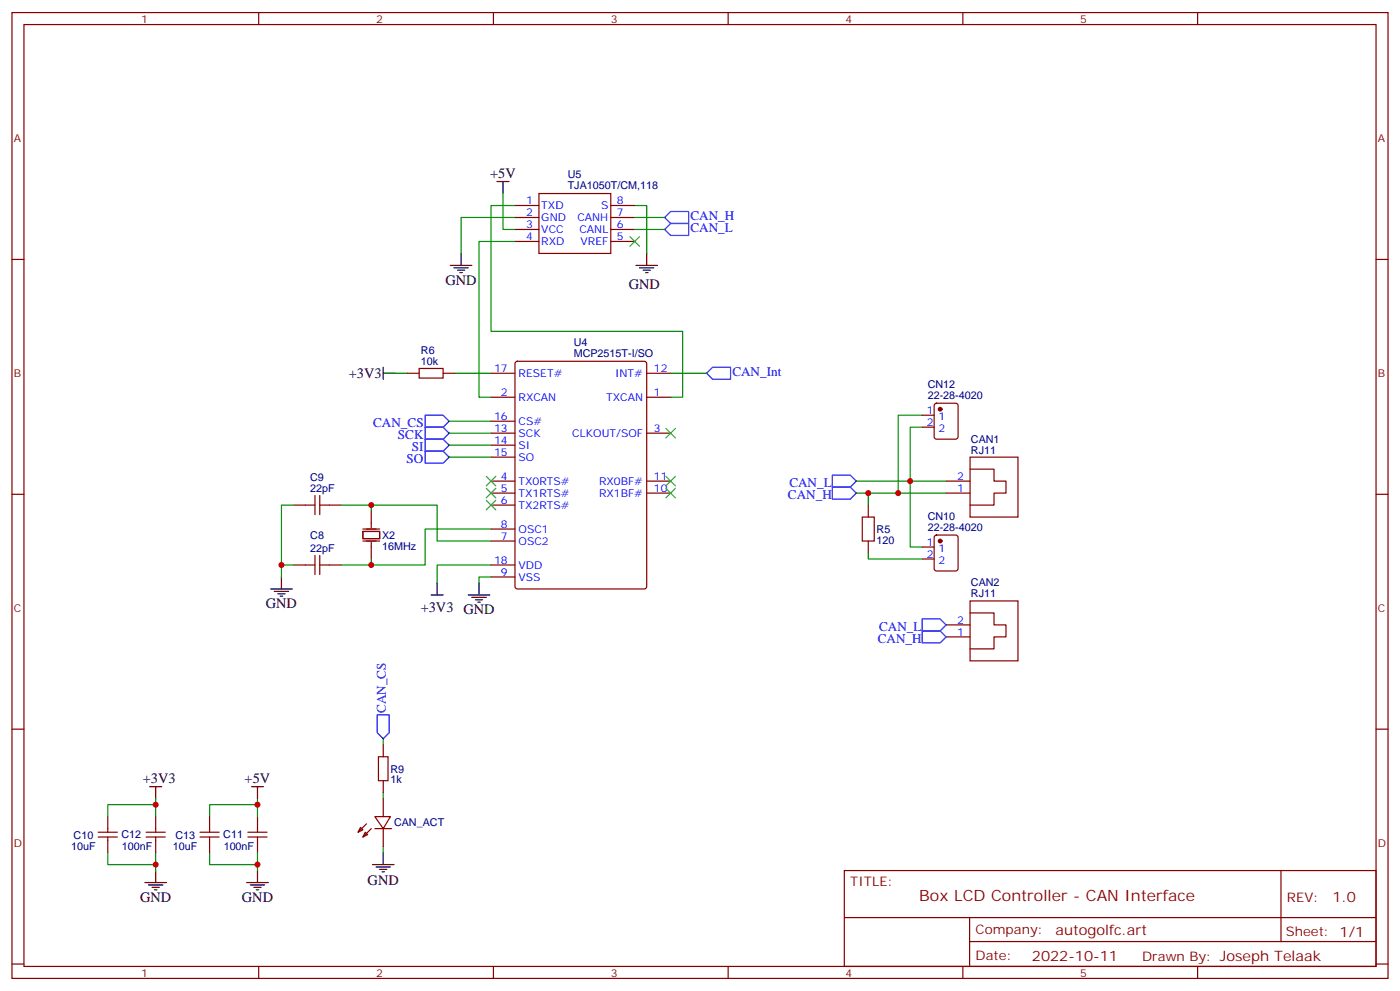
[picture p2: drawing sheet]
<svg xmlns="http://www.w3.org/2000/svg" width="412mm" height="292mm" viewBox="0 0 412 292" stroke-linecap="round" stroke-linejoin="round" font-family="sans-serif">
<g fill="none" stroke="#870000" stroke-width=".35">
<path d="M3.5 3.7h405.4v284.3h-405.4zM7.1 7.2h398.2v277.3h-398.2zM76.2 3.7v3.5M145.3 3.7v3.5M214.5 3.7v3.5M283.6 3.7v3.5M352.8 3.7v3.5M158.7 57h21.2v17.6h-21.2zM3.5 76.4h3.6M151.7 60.5h7M151.7 64h7M151.7 67.6h7"/>
<path d="M151.7 71.1h7M179.9 60.5h7.1M179.9 64h7.1M179.9 67.6h7.1M179.9 71.1h7.1M405.3 76.4h3.6M119.9 109.9h3.6M123.5 108.5h7v2.8h-7zM130.5 109.9h3.6M144.6 116.9h7.1M144.6 109.9h7.1M151.9 106.6l.5-.2h37.4l.6 .4 .1 65.9-.5 .6-37.6 .1-.7-.5v-65.8z"/>
<path d="M190.5 116.9h7.1M190.5 109.9h7.1M275.4 118.9l.5-.2h5.6l.7 .4v9.5l-.4 .6-5.9 .1-.7-.5v-9.4zM144.6 127.5h7.1M144.6 131.1h7.1M144.6 134.6h7.1M144.6 124h7.1M190.5 127.5h7.1M271.6 122.2h3.6M271.6 125.8h3.6M285.8 134.6h14.1v17.6h-14.1zM285.8 138.1h7v3.5h3.5v3.6h-3.5v3.5h-7"/>
<path d="M3.5 145.5h3.6M86.4 148.7h6.4M92.8 145.9v5.6M94.2 145.9v5.6M94.2 148.7h6.3M106.9 156.5h4.9v2.1h-4.9zM106.9 155.8h4.9M106.9 159.3h4.9M109.4 150.5v4.9M109.4 159.6v5M144.6 145.2h7.1M144.6 141.6h7.1"/>
<path d="M144.6 148.7h7.1M144.6 155.8h7.1M144.6 159.3h7.1M190.5 145.2h7.1M190.5 141.6h7.1M254 152.2h3.5v7.1h-3.5zM255.8 148.7v3.5M255.8 159.3v3.5M275.4 157.7l.5-.2h5.6l.7 .4v9.5l-.4 .6-5.9 .1-.7-.5v-9.4zM278.7 145.2h7.1M278.7 141.6h7.1M405.3 145.5h3.6"/>
<path d="M86.4 166.3h6.4M92.8 163.5v5.7M94.2 163.5v5.7M94.2 166.3h6.3M144.6 166.3h7.1M144.6 169.9h7.1M271.6 161h3.6M271.6 164.6h3.6M285.8 176.9h14.1v17.7h-14.1zM278.7 187.5h7.1M278.7 184h7.1M285.8 180.4h7v3.6h3.5v3.5h-3.5v3.5h-7"/>
<path d="M3.5 214.7h3.6M112.9 219.3v3.5M405.3 214.7h3.6M111.5 222.8h2.8v7h-2.8zM112.9 229.8v3.6M112.9 235.1v5.3M28.9 246.4h5.7M28.9 245h5.7M31.7 240.4v4.6M31.7 246.4v4.6M43 246.4h5.7M43 245h5.7"/>
<path d="M45.9 240.4v4.6M45.9 246.4v4.6M58.9 246.4h5.7M58.9 245h5.7M61.7 240.4v4.6M61.7 246.4v4.6M73 246.4h5.7M73 245h5.7M75.8 240.4v4.6M75.8 246.4v4.6M106.2 243.6l.7 .7-1.4 .7zM107.6 245l.7 .7-1.4 .7z"/>
<path d="M107.9 242.5l-2.4 2.5M109.4 243.9l-2.5 2.5M110.4 240.4h4.6l-2.1 3.5zM110.4 243.9h5M112.9 243.9v5.3M248.7 256.3h156.6v28.2h-156.6zM377.3 256.3v20.9M248.7 270.1h156.5M285.6 277.2h119.6M285.6 270.1v14.2M3.5 283.8h3.6M76.2 284.5v3.5"/>
<path d="M145.3 284.5v3.5M214.5 284.5v3.5M283.6 284.5v3.5M352.8 284.5v3.5M405.3 283.8h3.6"/>
</g>
<path d="M195.8 64l1.8-1.7h5.2v3.5h-5.2zM195.8 67.6l1.8-1.8h5.2v3.5h-5.2zM208.1 109.9l1.8-1.8h5.3v3.6h-5.3zM125.2 122.2h5.3l1.8 1.8-1.8 1.8h-5.3zM125.2 125.8h5.3l1.8 1.7-1.8 1.8h-5.3zM125.2 129.3h5.3l1.8 1.8-1.8 1.7h-5.3zM125.2 132.8h5.3l1.8 1.8-1.8 1.7h-5.3zM245.2 139.9h5.3l1.7 1.7-1.7 1.8h-5.3zM245.2 143.4h5.3l1.7 1.8-1.7 1.7h-5.3zM271.6 185.7h5.3l1.8 1.8-1.8 1.8h-5.3zM271.6 182.2h5.3l1.8 1.8-1.8 1.7h-5.3zM111.1 210.4h3.6v5.3l-1.8 1.8-1.8-1.8z" fill="none" stroke="#00f" stroke-width=".35"/>
<g fill="none" stroke="#008700" stroke-width=".35">
<path d="M148.2 57v10.6h3.5M151.7 71.1h-10.6v45.8h3.5M151.7 60.5h-7.1v37h56.5v19.4h-3.5M151.7 64h-15.9v10.6M187 60.5h3.5v14.1M187 64h8.8M187 67.6h8.8M116.4 109.9h3.5M134.1 109.9h10.5M197.6 109.9h10.5M132.3 124h12.3M132.3 127.5h12.3"/>
<path d="M132.3 131.1h12.3M132.3 134.6h12.3M271.6 125.8h-3.5v35.2h3.5M271.6 122.2h-7v23M86.4 148.7h-3.5v17.6M100.5 148.7h8.9v1.8M109.4 148.7h19.4v10.6h15.8M144.6 155.8h-19.4v10.5h-15.8M252.2 145.2h3.6v3.5M252.2 141.6h26.5M255.8 145.2h22.9M86.4 166.3h-3.5v3.6"/>
<path d="M109.4 164.6v1.7h-8.9M144.6 169.9h-3.5v1.7M144.6 166.3h-15.8v5.3M255.8 162.8v1.8h15.8M112.9 217.5v1.8M45.9 235.1v1.8M75.8 235.1v1.8M112.9 233.4v1.7M31.7 251v3.5h14.2v-3.5M31.7 240.4v-3.5h14.2v3.5M45.9 254.5v1.8M61.7 240.4v-3.5h14.1v3.5"/>
<path d="M61.7 251v3.5h14.1v-3.5M75.8 254.5v1.8M112.9 249.2v1.8"/>
</g>
<g fill="none" stroke="#000" stroke-width=".35">
<path d="M146.4 53.4h3.5M148.2 53.4v3.6M132.6 78.1h6.4M133.7 78.8h4.2M134.8 79.6h2.1M135.8 74.6v3.5M187.3 78.1h6.4M188.4 78.8h4.2M189.4 79.6h2.2M190.5 74.6v3.5M135.5 80.3h.7M190.1 80.3h.8"/>
<path d="M112.9 108.1v3.6M112.9 109.9h3.5M79.7 173.4h6.4M80.8 174.1h4.2M81.8 174.8h2.2M82.5 175.5h.8M82.9 169.9v3.5M127 175.2h3.5M128.8 171.6v3.6M137.9 175.2h6.4M139 175.9h4.2M140.1 176.6h2.1"/>
<path d="M140.8 177.3h.7M141.1 171.6v3.6M44.1 231.6h3.5M45.9 231.6v3.5M74.1 231.6h3.5M75.8 231.6v3.5M42.7 259.8h6.3M45.9 256.3v3.5M72.7 259.8h6.3M75.8 256.3v3.5M109.7 254.5h6.4M110.8 255.2h4.2"/>
<path d="M111.8 255.9h2.1M112.5 256.6h.7M112.9 251v3.5M43.7 260.5h4.3M44.8 261.2h2.1M45.5 261.9h.7M73.7 260.5h4.3M74.8 261.2h2.1M75.5 261.9h.7"/>
</g>
<g fill="none" stroke="#3c3" stroke-width=".35">
<path d="M185.6 69.7l2.8 2.8M188.4 69.7l-2.8 2.8M196.1 126.1l2.9 2.8M199 126.1l-2.9 2.8M143.2 140.2l2.8 2.9M143.2 143.8l2.8 2.8M143.2 147.3l2.8 2.8M146 140.2l-2.8 2.9M146 143.8l-2.8 2.8M146 147.3l-2.8 2.8M196.1 140.2l2.9 2.9M196.1 143.8l2.9 2.8"/>
<path d="M199 140.2l-2.9 2.9M199 143.8l-2.9 2.8"/>
</g>
<g fill="#870000" stroke="#870000" stroke-width=".35">
<circle cx="276.9" cy="159.3" r=".53"/>
<circle cx="276.9" cy="120.5" r=".53"/>
</g>
<g fill="#c00">
<circle cx="82.9" cy="166.3" r=".88"/>
<circle cx="255.8" cy="145.2" r=".88"/>
<circle cx="268.1" cy="141.6" r=".88"/>
<circle cx="264.6" cy="145.2" r=".88"/>
<circle cx="45.9" cy="254.5" r=".88"/>
<circle cx="45.9" cy="236.9" r=".88"/>
<circle cx="75.8" cy="236.9" r=".88"/>
<circle cx="75.8" cy="254.5" r=".88"/>
<circle cx="109.4" cy="166.3" r=".88"/>
<circle cx="109.4" cy="148.7" r=".88"/>
</g>
<text font-size="4.6" fill="#800" x="270.8" y="265.3">Box LCD Controller - CAN Interface</text>
<g font-size="4.2">
<text x="144.4" y="52.4">+5V</text>
<text x="131.2" y="83.8">GND</text>
<text x="185.2" y="85.2">GND</text>
<text x="102.8" y="111.3">+3V3</text>
<text x="78.3" y="179">GND</text>
<text x="123.9" y="180.1">+3V3 GND</text>
<text x="42.1" y="230.5">+3V3</text>
<text x="72.1" y="230.5">+5V</text>
<text x="108.3" y="260.6">GND</text>
<text x="41.3" y="265.5">GND</text>
<text x="71.3" y="265.5">GND</text>
</g>
<g font-size="4.2" fill="#800">
<text x="392.5" y="265.6">1.0</text>
<text x="310.9" y="275.1">autogolfc.art</text>
<text x="304" y="282.9">2022-10-11</text>
</g>
<g font-size="3.9" fill="#00f">
<text x="203.4" y="64.9">CAN_H</text>
<text x="203.4" y="68.4">CAN_L</text>
<text x="215.7" y="110.7">CAN_Int</text>
<text x="109.9" y="125.8">CAN_CS</text>
<text x="117.2" y="129.3">SCK</text>
<text x="119.8" y="136.3">SO</text>
<text x="121.3" y="132.8">SI</text>
<text x="232.5" y="143.3">CAN_L</text>
<text x="232.1" y="146.8">CAN_H</text>
<text x="259" y="185.6">CAN_L</text>
<text x="258.6" y="189.2">CAN_H</text>
<text x="113.7" y="209.9" transform="rotate(-90 113.7 209.9)">CAN_CS</text>
</g>
<g font-size="3.9" fill="#800">
<text x="250.5" y="260.9">TITLE:</text>
<text x="379.1" y="265.6">REV:</text>
<text x="287.4" y="275.1">Company:</text>
<text x="378.7" y="275.7">Sheet: 1/1</text>
<text x="287.4" y="282.8">Date:</text>
<text x="336.4" y="282.8">Drawn By: Joseph Telaak</text>
</g>
<g font-size="3.2" fill="#800">
<text x="41.6" y="6.7">1</text>
<text x="110.8" y="6.7">2</text>
<text x="179.9" y="6.7">3</text>
<text x="249.1" y="6.7">4</text>
<text x="318.2" y="6.7">5</text>
<text x="4.1" y="41.8">A</text>
<text x="405.9" y="41.8">A</text>
<text x="4.1" y="110.9">B</text>
<text x="405.9" y="110.9">B</text>
<text x="4.1" y="180.1">C</text>
<text x="405.9" y="180.1">C</text>
<text x="4.1" y="249.2">D</text>
<text x="405.9" y="249.2">D</text>
<text x="41.6" y="287.5">1</text>
<text x="110.8" y="287.5">2</text>
<text x="179.9" y="287.5">3</text>
<text x="249.1" y="287.5">4</text>
<text x="318.2" y="287.5">5</text>
</g>
<g font-size="3.2" fill="#000080">
<text x="167.2" y="52.5">U5</text>
<text x="167.2" y="55.8">TJA1050T/CM,118</text>
<text x="169" y="101.9">U4</text>
<text x="124" y="107.4">10k</text>
<text x="124" y="104.2">R6</text>
<text x="169" y="105.1">MCP2515T-I/SO</text>
<text x="273.3" y="117.5">22-28-4020</text>
<text x="273.3" y="114.4">CN12</text>
<text x="286" y="130.3">CAN1</text>
<text x="286" y="133.5">RJ11</text>
<text x="91.4" y="141.7">C9</text>
<text x="91.4" y="144.8">22pF</text>
<text x="273.3" y="153.2">CN10</text>
<text x="91.4" y="158.6">C8</text>
<text x="112.5" y="161.8">16MHz</text>
<text x="112.5" y="158.7">X2</text>
<text x="258.2" y="160.1">120</text>
<text x="258.2" y="156.9">R5</text>
<text x="273.3" y="156.3">22-28-4020</text>
<text x="91.4" y="162.5">22pF</text>
<text x="286" y="172.7">CAN2</text>
<text x="286" y="175.9">RJ11</text>
<text x="115" y="227.4">R9</text>
<text x="115" y="230.6">1k</text>
<text x="116.1" y="243.3">CAN_ACT</text>
<text x="20.9" y="250.4">10uF</text>
<text x="21.7" y="246.9">C10</text>
<text x="35.8" y="246.8">C12</text>
<text x="35.9" y="250.4">100nF</text>
<text x="50.9" y="250.4">10uF</text>
<text x="51.7" y="246.9">C13</text>
<text x="65.8" y="246.8">C11</text>
<text x="65.9" y="250.4">100nF</text>
</g>
<g font-size="3.2" fill="#00f">
<text x="155" y="60.1">1</text>
<text x="155" y="63.7">2</text>
<text x="159.5" y="61.6">TXD</text>
<text x="159.5" y="65.1">GND</text>
<text x="170.1" y="65.1">CANH</text>
<text x="177" y="61.6">S</text>
<text x="181.7" y="63.7">7</text>
<text x="181.7" y="60.1">8</text>
<text x="155" y="67.2">3</text>
<text x="155" y="70.7">4</text>
<text x="159.5" y="68.6">VCC</text>
<text x="170.7" y="68.6">CANL</text>
<text x="181.7" y="70.7">5</text>
<text x="181.7" y="67.2">6</text>
<text x="159.5" y="72.1">RXD</text>
<text x="171" y="72.1">VREF</text>
<text x="145.5" y="109.5">17</text>
<text x="152.8" y="110.9">RESET#</text>
<text x="181.2" y="110.9">INT#</text>
<text x="192.6" y="109.5">12</text>
<text x="147.6" y="116.6">2</text>
<text x="152.8" y="118">RXCAN</text>
<text x="178.6" y="118">TXCAN</text>
<text x="192.6" y="116.6">1</text>
<text x="145.5" y="123.6">16</text>
<text x="152.8" y="125.1">CS#</text>
<text x="273" y="121.9">1</text>
<text x="273" y="125.4">2</text>
<text x="276.5" y="123.6">1</text>
<text x="145.5" y="127.2">13</text>
<text x="145.5" y="130.7">14</text>
<text x="152.8" y="128.6">SCK</text>
<text x="168.6" y="128.6">CLKOUT/SOF</text>
<text x="192.6" y="127.2">3</text>
<text x="276.5" y="127.2">2</text>
<text x="145.5" y="134.2">15</text>
<text x="152.8" y="132.1">SI</text>
<text x="152.8" y="135.6">SO</text>
<text x="147.6" y="141.3">4</text>
<text x="152.8" y="142.7">TX0RTS#</text>
<text x="176.4" y="142.7">RX0BF#</text>
<text x="192.6" y="141.3">11</text>
<text x="282" y="141.3">2</text>
<text x="147.6" y="144.8">5</text>
<text x="147.6" y="148.3">6</text>
<text x="152.8" y="146.2">TX1RTS#</text>
<text x="152.8" y="149.8">TX2RTS#</text>
<text x="176.4" y="146.2">RX1BF#</text>
<text x="192.6" y="144.8">10</text>
<text x="282" y="144.8">1</text>
<text x="147.6" y="155.4">8</text>
<text x="147.6" y="158.9">7</text>
<text x="152.8" y="160.3">OSC2</text>
<text x="152.8" y="156.8">OSC1</text>
<text x="273" y="160.7">1</text>
<text x="145.5" y="166">18</text>
<text x="152.8" y="167.4">VDD</text>
<text x="273" y="164.2">2</text>
<text x="276.5" y="162.5">1</text>
<text x="276.5" y="166">2</text>
<text x="147.6" y="169.5">9</text>
<text x="152.8" y="170.9">VSS</text>
<text x="282" y="183.6">2</text>
<text x="282" y="187.1">1</text>
</g>
</svg>
